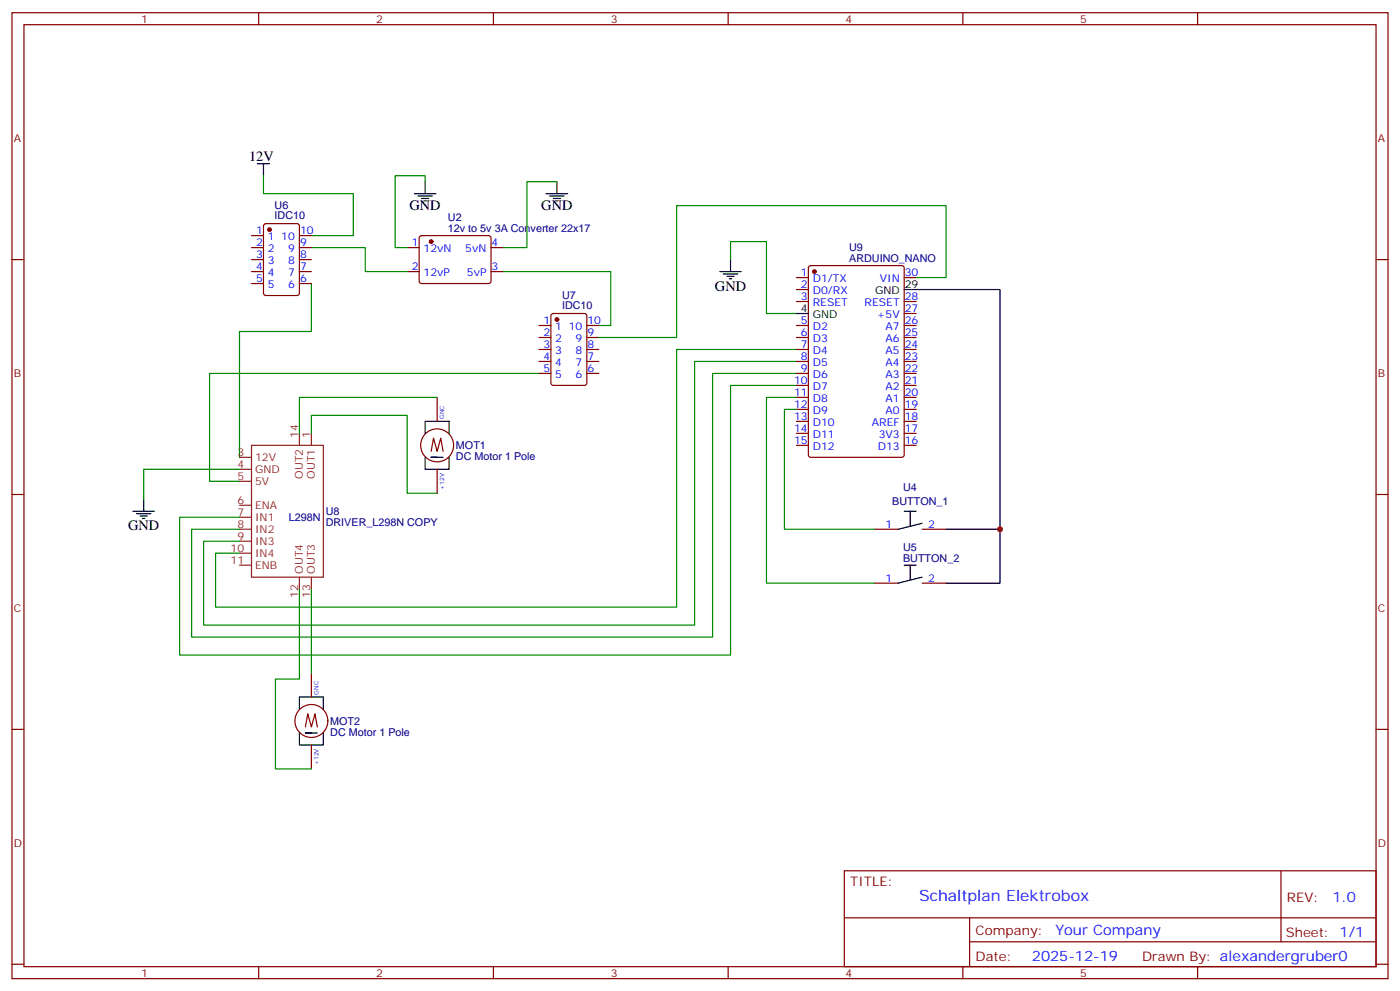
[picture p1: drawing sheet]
<svg xmlns="http://www.w3.org/2000/svg" width="412mm" height="292mm" viewBox="0 0 412 292" stroke-linecap="round" stroke-linejoin="round" font-family="sans-serif">
<g fill="none" stroke="#870000" stroke-width=".35">
<path d="M3.5 3.7h405.4v284.4h-405.4zM7.1 7.3h398.2v277.3h-398.2zM76.2 3.7v3.6M145.3 3.7v3.6M214.5 3.7v3.6M283.6 3.7v3.6M352.8 3.7v3.6M3.5 76.4h3.6M74.1 76.4h3.5M74.1 72.9h3.5M74.1 79.9h3.5M74.1 69.4h3.5"/>
<path d="M77.8 66l.5-.2h9.2l.6 .5 .1 20-.5 .6-9.4 .1-.6-.5-.1-20zM88.2 76.4h3.5M88.2 72.9h3.5M88.2 79.9h3.5M88.2 69.4h3.5M119.9 72.9h3.6M119.9 79.9h3.6M123.7 69.6l.5-.2h20l.4 .7v12.9l-.7 .5-20-.1-.4-.6v-12.7zM144.6 72.9h3.6M144.6 79.9h3.6M238.4 78.4l.4-.2h26.8l.7 .4v55.3l-.4 .7h-27.1l-.6-.4-.1-55.3zM405.3 76.4h3.6"/>
<path d="M74.1 83.5h3.5M88.2 83.5h3.5M158.7 95.8h3.6M158.7 99.3h3.6M162.5 92.5l.5-.2h9.2l.6 .4 .1 20-.5 .7-9.4 .1-.7-.5v-20zM172.9 95.8h3.5M172.9 99.3h3.5M234.6 95.8h3.5M234.6 99.3h3.5M234.6 81.7h3.5M234.6 85.2h3.5M234.6 88.8h3.5"/>
<path d="M266.3 95.8h3.6M266.3 99.3h3.6M266.3 81.7h3.6M266.3 88.8h3.6M266.3 92.3h3.6M128.8 117v7M158.7 102.9h3.6M158.7 106.4h3.6M158.7 109.9h3.6M172.9 102.9h3.5M172.9 106.4h3.5M172.9 109.9h3.5"/>
<path d="M234.6 102.9h3.5M234.6 106.4h3.5M234.6 109.9h3.5M234.6 113.5h3.5M234.6 117h3.5M266.3 102.9h3.6M266.3 106.4h3.6M266.3 109.9h3.6M266.3 113.5h3.6M266.3 117h3.6M127 132.9l.7-3.9 1.1 3.9 1-3.9 .7 3.9M128.8 138.1v7.1"/>
<path d="M234.6 120.5h3.5M234.6 124h3.5M234.6 127.6h3.5M234.6 131.1h3.5M266.3 120.5h3.6M266.3 124h3.6M266.3 127.6h3.6M266.3 131.1h3.6M3.5 145.6h3.6M257.5 155.8h7.1M271.6 155.8h7.1M405.3 145.6h3.6"/>
<path d="M257.5 171.7h7.1M271.6 171.7h7.1M91.7 198.1v7.1M3.5 214.7h3.6M90 214l.7-3.9 1 3.9 1.1-3.9 .7 3.9M91.7 219.3v7M405.3 214.7h3.6M248.7 256.3h156.6v28.3h-156.6zM377.3 256.4v20.8M248.7 270.2h156.5M285.6 277.2h119.6M285.6 270.2v14.1"/>
<path d="M3.5 283.8h3.6M76.2 284.6v3.5M145.3 284.6v3.5M214.5 284.6v3.5M283.6 284.6v3.5M352.8 284.6v3.5M405.3 283.8h3.6"/>
<circle cx="128.8" cy="131.1" r="4.9"/>
<circle cx="91.7" cy="212.2" r="4.9"/>
</g>
<g fill="none" stroke="#000" stroke-width=".35">
<path d="M75.8 48.2h3.6M77.6 48.2v3.5M122.1 57h6.3M123.1 57.7h4.3M124.2 58.4h2.1M124.9 59.1h.7M125.2 53.5v3.5M160.9 57h6.3M161.9 57.7h4.3M163 58.4h2.1M163.7 59.1h.7M164 53.5v3.5"/>
<path d="M212 79.9h6.4M215.2 76.4v3.5M213.1 80.6h4.2M214.1 81.4h2.2M214.8 82.1h.7M234.6 92.3h3.5M266.3 85.2h28.3v70.6h-15.9M125.2 134.6v3.5h7.1v-3.5M125.2 127.6v-3.6h7.1v3.6M128.8 134.6h-1.8h3.5M39.2 150.5h6.3M40.2 151.2h4.2"/>
<path d="M41.3 151.9h2.1M42 152.6h.7M42.3 147v3.5M266.3 150.5h3.6M268.1 150.5v4.2M271.6 154l-7 1.8M294.6 155.8v15.9h-15.9M266.3 166.4h3.6M268.1 166.4v4.2M271.6 169.9l-7 1.8M88.2 215.8v3.5h7v-3.5M88.2 208.7v-3.5h7v3.5"/>
<path d="M91.7 215.8h-1.7h3.5"/>
</g>
<g fill="#870000" stroke="#870000" stroke-width=".35">
<circle cx="127" cy="71.1" r=".53"/>
<circle cx="79.4" cy="67.6" r=".53"/>
<circle cx="164" cy="94.1" r=".53"/>
<circle cx="239.9" cy="79.9" r=".53"/>
</g>
<g fill="none" stroke="#008700" stroke-width=".35">
<path d="M77.6 51.7v5.3h26.5v12.4h-12.4M125.2 53.5v-1.8h-8.8v21.2h3.5M164 53.5h-8.8v19.4h-7M91.7 72.9h15.9v7h12.3M148.2 79.9h31.7v15.9h-3.5M215.2 76.4v-5.3h10.6v21.2h8.8M91.7 83.5v14.1h-21.1v37M269.9 81.7h8.8v-21.2h-79.4v38.8h-22.9M128.8 117h-40.6v10.6M158.7 109.9h-97v31.8h8.9M234.6 113.5h-19.4v79.3h-162.3v-40.5h17.7M234.6 109.9h-24.7v77.6h-153.5v-31.7h14.2"/>
<path d="M234.6 106.4h-30v77.6h-144.6v-24.7h10.6M234.6 102.9h-35.3v75.8h-135.8v-15.9h7.1M234.6 117h-8.8v54.7h31.7M70.6 138.1h-28.3v8.9M91.7 127.6v-5.3h28.2v22.9h8.9M234.6 120.5h-3.5v35.3h26.4M88.2 173.4v26.5h-7.1v26.4h10.6M91.7 173.4v24.7"/>
</g>
<g fill="none" stroke="#8c2424" stroke-width=".35">
<path d="M70.6 134.6h3.5M70.6 138.1h3.5M74.1 131.1h21.1v38.8h-21.1zM88.2 127.6v3.5M91.7 127.6v3.5M70.6 152.3h3.5M70.6 148.7h3.5M70.6 155.8h3.5M70.6 141.7h3.5M70.6 159.3h3.5M70.6 166.4h3.5M70.6 162.8h3.5"/>
<path d="M88.2 169.9v3.5M91.7 169.9v3.5"/>
</g>
<circle cx="294.6" cy="155.8" r=".88" fill="#c00"/>
<text font-size="4.6" fill="#00f" x="270.8" y="265.4">Schaltplan Elektrobox</text>
<g font-size="4.2">
<text x="73.4" y="47.5">12V</text>
<text x="120.6" y="61.9">GND</text>
<text x="159.5" y="61.9">GND</text>
<text x="210.6" y="85.6">GND</text>
<text x="37.7" y="156.1">GND</text>
</g>
<g font-size="4.2" fill="#00f">
<text x="392.5" y="265.6">1.0</text>
<text x="310.9" y="275.2">Your Company</text>
<text x="304" y="283">2025-12-19</text>
</g>
<g font-size="3.9" fill="#800">
<text x="250.5" y="260.9">TITLE:</text>
<text x="379.1" y="265.6">REV:</text>
<text x="287.4" y="275.1">Company:</text>
<text x="378.7" y="275.7">Sheet: 1/1</text>
<text x="287.4" y="282.8">Date:</text>
<text x="336.4" y="282.9">Drawn By: alexandergruber0</text>
</g>
<g font-size="3.2" fill="#800">
<text x="41.6" y="6.7">1</text>
<text x="110.8" y="6.7">2</text>
<text x="179.9" y="6.7">3</text>
<text x="249.1" y="6.7">4</text>
<text x="318.2" y="6.7">5</text>
<text x="4.1" y="41.8">A</text>
<text x="405.9" y="41.8">A</text>
<text x="4.1" y="111">B</text>
<text x="405.9" y="111">B</text>
<text x="4.1" y="180.1">C</text>
<text x="405.9" y="180.1">C</text>
<text x="4.1" y="249.3">D</text>
<text x="405.9" y="249.3">D</text>
<text x="41.6" y="287.5">1</text>
<text x="110.8" y="287.5">2</text>
<text x="179.9" y="287.5">3</text>
<text x="249.1" y="287.5">4</text>
<text x="318.2" y="287.5">5</text>
</g>
<g font-size="3.2" fill="#000080">
<text x="80.9" y="64.6">IDC10</text>
<text x="80.9" y="61.5">U6</text>
<text x="132" y="65.2">U2</text>
<text x="132" y="68.2">12v to 5v 3A Converter 22x17</text>
<text x="250.1" y="77.1">ARDUINO_NANO</text>
<text x="250.1" y="74">U9</text>
<text x="165.6" y="87.9">U7</text>
<text x="165.6" y="91">IDC10</text>
<text x="134.3" y="135.5">DC Motor 1 Pole</text>
<text x="134.3" y="132.2">MOT1</text>
<text x="262.8" y="148.7">BUTTON_1</text>
<text x="266" y="144.6">U4</text>
<text x="85.1" y="153.3">L298N</text>
<text x="96" y="154.8">DRIVER_L298N COPY</text>
<text x="96" y="151.6">U8</text>
<text x="266" y="165.3">BUTTON_2</text>
<text x="266" y="162.2">U5</text>
<text x="97.3" y="213.4">MOT2</text>
<text x="97.3" y="216.6">DC Motor 1 Pole</text>
</g>
<g font-size="3.2" fill="#00f">
<text x="75.4" y="69">1</text>
<text x="78.9" y="70.8">1</text>
<text x="82.9" y="70.8">10</text>
<text x="88.4" y="69">10</text>
<text x="75.4" y="72.5">2</text>
<text x="75.4" y="76.1">3</text>
<text x="78.9" y="74.3">2</text>
<text x="78.9" y="77.8">3</text>
<text x="84.9" y="77.8">8</text>
<text x="84.9" y="74.3">9</text>
<text x="88.4" y="76.1">8</text>
<text x="88.4" y="72.5">9</text>
<text x="121.3" y="72.5">1</text>
<text x="124.8" y="74.3">12vN</text>
<text x="137.1" y="74.3">5vN</text>
<text x="144.8" y="72.5">4</text>
<text x="75.4" y="79.6">4</text>
<text x="75.4" y="83.1">5</text>
<text x="78.9" y="81.4">4</text>
<text x="84.9" y="81.4">7</text>
<text x="88.4" y="83.1">6</text>
<text x="88.4" y="79.6">7</text>
<text x="121.3" y="79.6">2</text>
<text x="124.8" y="81.4">12vP</text>
<text x="137.5" y="81.4">5vP</text>
<text x="144.8" y="79.6">3</text>
<text x="235.9" y="81.4">1</text>
<text x="239.4" y="83.1">D1/TX</text>
<text x="259.2" y="83.1">VIN</text>
<text x="266.5" y="81.4">30</text>
<text x="78.9" y="84.9">5</text>
<text x="84.9" y="84.9">6</text>
<text x="235.9" y="84.9">2</text>
<text x="235.9" y="88.4">3</text>
<text x="239.4" y="86.6">D0/RX</text>
<text x="266.5" y="88.4">28</text>
<text x="160.1" y="95.5">1</text>
<text x="173" y="95.5">10</text>
<text x="235.9" y="95.5">5</text>
<text x="239.4" y="90.2">RESET</text>
<text x="254.7" y="90.2">RESET</text>
<text x="258.3" y="93.7">+5V</text>
<text x="266.5" y="95.5">26</text>
<text x="266.5" y="91.9">27</text>
<text x="160.1" y="99">2</text>
<text x="163.6" y="97.2">1</text>
<text x="163.6" y="100.8">2</text>
<text x="167.5" y="97.2">10</text>
<text x="169.5" y="100.8">9</text>
<text x="173" y="99">9</text>
<text x="235.9" y="99">6</text>
<text x="239.4" y="97.2">D2</text>
<text x="239.4" y="100.8">D3</text>
<text x="260.9" y="100.8">A6</text>
<text x="260.9" y="97.2">A7</text>
<text x="266.5" y="99">25</text>
<text x="160.1" y="102.5">3</text>
<text x="160.1" y="106">4</text>
<text x="163.6" y="104.3">3</text>
<text x="163.6" y="107.8">4</text>
<text x="169.5" y="107.8">7</text>
<text x="169.5" y="104.3">8</text>
<text x="173" y="106">7</text>
<text x="173" y="102.5">8</text>
<text x="235.9" y="102.5">7</text>
<text x="235.9" y="106">8</text>
<text x="239.4" y="104.3">D4</text>
<text x="239.4" y="107.8">D5</text>
<text x="260.9" y="107.8">A4</text>
<text x="260.9" y="104.3">A5</text>
<text x="266.5" y="106">23</text>
<text x="266.5" y="102.5">24</text>
<text x="160.1" y="109.6">5</text>
<text x="163.6" y="111.3">5</text>
<text x="169.5" y="111.3">6</text>
<text x="173" y="109.6">6</text>
<text x="233.9" y="113.1">10</text>
<text x="235.9" y="109.6">9</text>
<text x="239.4" y="111.3">D6</text>
<text x="260.9" y="111.3">A3</text>
<text x="266.5" y="113.1">21</text>
<text x="266.5" y="109.6">22</text>
<text x="233.9" y="116.6">11</text>
<text x="239.4" y="114.9">D7</text>
<text x="239.4" y="118.4">D8</text>
<text x="260.9" y="118.4">A1</text>
<text x="260.9" y="114.9">A2</text>
<text x="266.5" y="116.6">20</text>
<text x="233.9" y="120.2">12</text>
<text x="233.9" y="123.7">13</text>
<text x="239.4" y="121.9">D9</text>
<text x="239.4" y="125.4">D10</text>
<text x="256.8" y="125.4">AREF</text>
<text x="260.9" y="121.9">A0</text>
<text x="266.5" y="123.7">18</text>
<text x="266.5" y="120.2">19</text>
<text x="233.9" y="127.2">14</text>
<text x="233.9" y="130.7">15</text>
<text x="239.4" y="129">D11</text>
<text x="258.8" y="129">3V3</text>
<text x="266.5" y="130.7">16</text>
<text x="266.5" y="127.2">17</text>
<text x="239.4" y="132.5">D12</text>
<text x="258.6" y="132.5">D13</text>
<text x="260.8" y="155.4">1</text>
<text x="273.4" y="155.4">2</text>
<text x="260.8" y="171.3">1</text>
<text x="273.4" y="171.3">2</text>
</g>
<g font-size="3.2">
<text x="257.8" y="86.6">GND</text>
<text x="266.5" y="84.9">29</text>
<text x="235.9" y="91.9">4</text>
<text x="239.4" y="93.7">GND</text>
</g>
<g font-size="3.2" fill="#8d2323">
<text x="87.8" y="129" transform="rotate(-90 87.8 129)">14</text>
<text x="91.4" y="129" transform="rotate(-90 91.4 129)">1</text>
<text x="69.9" y="134.3">3</text>
<text x="69.9" y="137.8">4</text>
<text x="75.1" y="135.7">12V</text>
<text x="69.9" y="141.3">5</text>
<text x="75.1" y="139.2">GND</text>
<text x="75.1" y="142.7">5V</text>
<text x="89.3" y="140.9" transform="rotate(-90 89.3 140.9)">OUT2</text>
<text x="92.8" y="140.9" transform="rotate(-90 92.8 140.9)">OUT1</text>
<text x="69.9" y="148.4">6</text>
<text x="75.1" y="149.8">ENA</text>
<text x="69.9" y="151.9">7</text>
<text x="69.9" y="155.4">8</text>
<text x="75.1" y="153.3">IN1</text>
<text x="69.9" y="159">9</text>
<text x="75.1" y="156.8">IN2</text>
<text x="75.1" y="160.4">IN3</text>
<text x="67.9" y="166">11</text>
<text x="67.9" y="162.5">10</text>
<text x="75.1" y="167.4">ENB</text>
<text x="75.1" y="163.9">IN4</text>
<text x="89.3" y="168.8" transform="rotate(-90 89.3 168.8)">OUT4</text>
<text x="92.8" y="168.8" transform="rotate(-90 92.8 168.8)">OUT3</text>
<text x="87.8" y="176" transform="rotate(-90 87.8 176)">12</text>
<text x="91.4" y="176" transform="rotate(-90 91.4 176)">13</text>
</g>
<g font-size="1.8" fill="#00f">
<text x="130.9" y="123.3" transform="rotate(-90 130.9 123.3)">GNC</text>
<text x="130.9" y="144.1" transform="rotate(-90 130.9 144.1)">+12V</text>
<text x="93.8" y="204.5" transform="rotate(-90 93.8 204.5)">GNC</text>
<text x="93.8" y="225.2" transform="rotate(-90 93.8 225.2)">+12V</text>
</g>
</svg>
